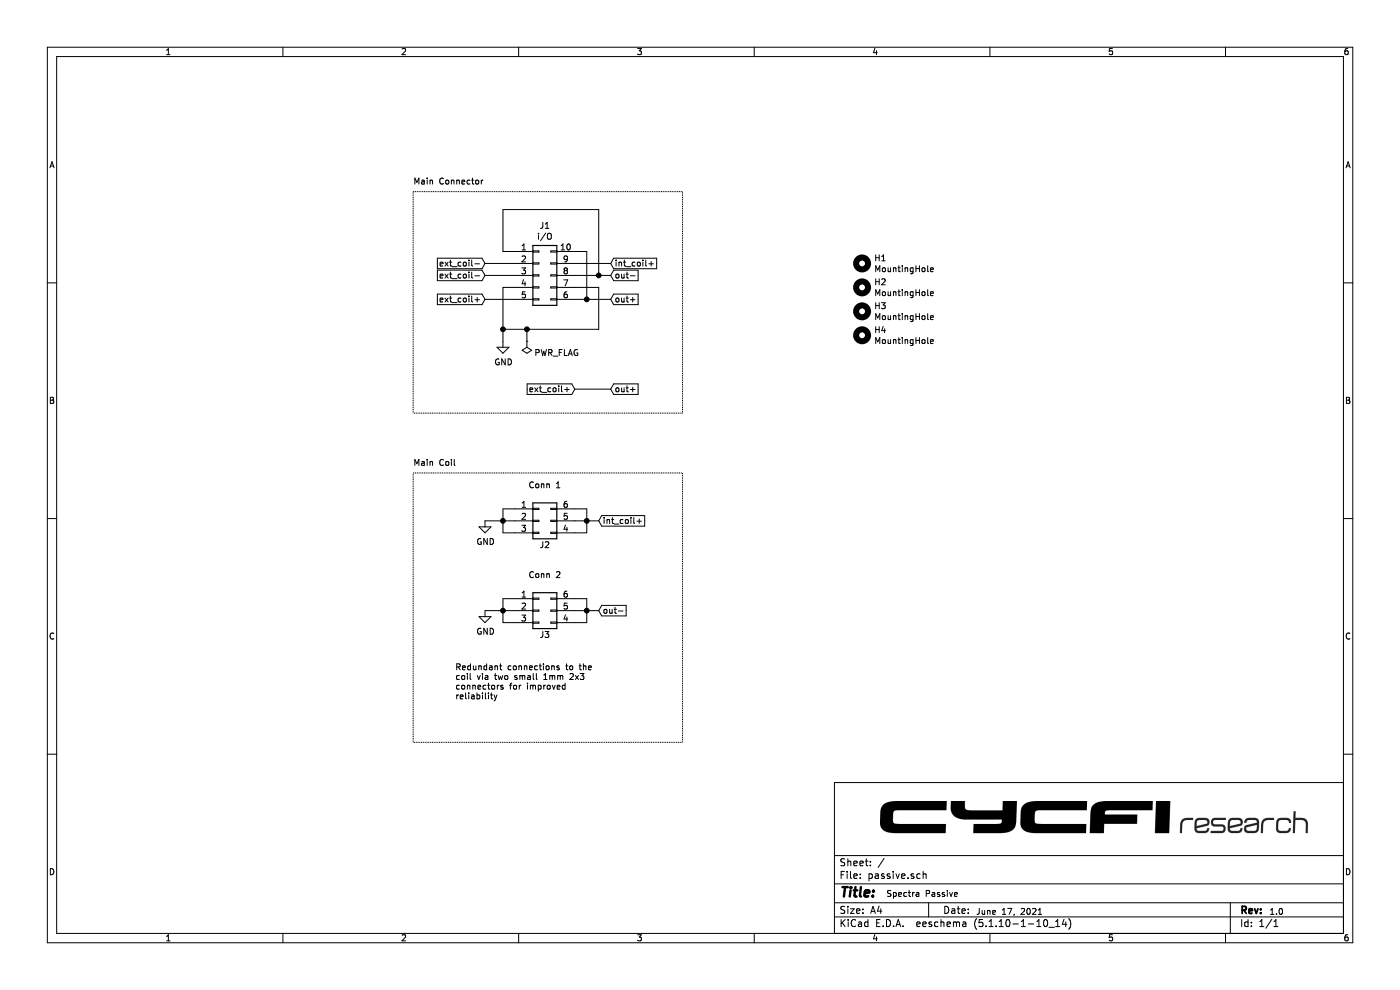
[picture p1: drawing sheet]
EESchema Schematic File Version 4
EELAYER 30 0
EELAYER END
$Descr A4 11693 8268
encoding utf-8
Sheet 1 1
Title ""
Date ""
Rev ""
Comp ""
Comment1 ""
Comment2 ""
Comment3 ""
Comment4 ""
$EndDescr
Text Notes 7400 7500 0    50   ~ 0
Spectra Passive
Text Notes 8150 7650 0    50   ~ 0
June 17, 2021
Text Notes 10600 7650 0    50   ~ 0
1.0
Text Notes 3450 3900 0    50   ~ 0
Main Coil
$Comp
L Mechanical:MountingHole H1
U 1 1
P 7200 2200
F 0 "H1" H 7300 2246 50  0000 L CNN
F 1 "MountingHole" H 7300 2155 50  0000 L CNN
F 2 "cycfi_library:mounting_hole_st1.9" H 7200 2200 50  0001 C CNN
F 3 "~" H 7200 2200 50  0001 C CNN
	1    7200 2200
	1    0    0    -1  
$EndComp
$Comp
L Mechanical:MountingHole H2
U 1 1
P 7200 2400
F 0 "H2" H 7300 2446 50  0000 L CNN
F 1 "MountingHole" H 7300 2355 50  0000 L CNN
F 2 "cycfi_library:mounting_hole_st1.9" H 7200 2400 50  0001 C CNN
F 3 "~" H 7200 2400 50  0001 C CNN
	1    7200 2400
	1    0    0    -1  
$EndComp
$Comp
L Mechanical:MountingHole H3
U 1 1
P 7200 2600
F 0 "H3" H 7300 2646 50  0000 L CNN
F 1 "MountingHole" H 7300 2555 50  0000 L CNN
F 2 "cycfi_library:mounting_hole_st1.9" H 7200 2600 50  0001 C CNN
F 3 "~" H 7200 2600 50  0001 C CNN
	1    7200 2600
	1    0    0    -1  
$EndComp
$Comp
L Mechanical:MountingHole H4
U 1 1
P 7200 2800
F 0 "H4" H 7300 2846 50  0000 L CNN
F 1 "MountingHole" H 7300 2755 50  0000 L CNN
F 2 "cycfi_library:mounting_hole_st1.9" H 7200 2800 50  0001 C CNN
F 3 "~" H 7200 2800 50  0001 C CNN
	1    7200 2800
	1    0    0    -1  
$EndComp
$Comp
L Connector_Generic:Conn_02x03_Counter_Clockwise J2
U 1 1
P 4500 4350
F 0 "J2" H 4550 4150 50  0000 C CNN
F 1 "Conn 1" H 4550 4650 50  0000 C CNN
F 2 "cycfi_library:pin_socket_2x3p_1.00mm_smd_vertical" H 4500 4350 50  0001 C CNN
F 3 "~" H 4500 4350 50  0001 C CNN
	1    4500 4350
	1    0    0    -1  
$EndComp
$Comp
L power:PWR_FLAG #FLG01
U 1 1
P 4400 2850
F 0 "#FLG01" H 4400 2925 50  0001 C CNN
F 1 "PWR_FLAG" H 4150 2950 50  0000 C CNN
F 2 "" H 4400 2850 50  0001 C CNN
F 3 "~" H 4400 2850 50  0001 C CNN
	1    4400 2850
	-1   0    0    1   
$EndComp
$Comp
L Connector_Generic:Conn_02x05_Counter_Clockwise J1
U 1 1
P 4500 2300
F 0 "J1" H 4550 2717 50  0000 C CNN
F 1 "i/O" H 4550 2626 50  0000 C CNN
F 2 "cycfi_library:pin_header_2x5p_2.54mm_smd_horizontal" H 4500 2300 50  0001 C CNN
F 3 "~" H 4500 2300 50  0001 C CNN
	1    4500 2300
	1    0    0    -1  
$EndComp
$Comp
L power:GND #PWR03
U 1 1
P 4200 2850
F 0 "#PWR03" H 4200 2600 50  0001 C CNN
F 1 "GND" H 4205 2677 50  0000 C CNN
F 2 "" H 4200 2850 50  0001 C CNN
F 3 "" H 4200 2850 50  0001 C CNN
	1    4200 2850
	1    0    0    -1  
$EndComp
Text GLabel 4050 2300 0    50   Input ~ 0
ext_coil-
Text GLabel 4050 2500 0    50   Input ~ 0
ext_coil+
$Comp
L Connector_Generic:Conn_02x03_Counter_Clockwise J3
U 1 1
P 4500 5100
F 0 "J3" H 4550 4900 50  0000 C CNN
F 1 "Conn 2" H 4550 5400 50  0000 C CNN
F 2 "cycfi_library:pin_socket_2x3p_1.00mm_smd_vertical" H 4500 5100 50  0001 C CNN
F 3 "~" H 4500 5100 50  0001 C CNN
	1    4500 5100
	1    0    0    -1  
$EndComp
$Comp
L power:GND #PWR01
U 1 1
P 4050 4350
F 0 "#PWR01" H 4050 4100 50  0001 C CNN
F 1 "GND" H 4055 4177 50  0000 C CNN
F 2 "" H 4050 4350 50  0001 C CNN
F 3 "" H 4050 4350 50  0001 C CNN
	1    4050 4350
	1    0    0    -1  
$EndComp
$Comp
L power:GND #PWR02
U 1 1
P 4050 5100
F 0 "#PWR02" H 4050 4850 50  0001 C CNN
F 1 "GND" H 4055 4927 50  0000 C CNN
F 2 "" H 4050 5100 50  0001 C CNN
F 3 "" H 4050 5100 50  0001 C CNN
	1    4050 5100
	1    0    0    -1  
$EndComp
Wire Wire Line
	4050 4350 4200 4350
Wire Wire Line
	4050 5100 4200 5100
Wire Wire Line
	4300 5000 4200 5000
Wire Wire Line
	4200 5000 4200 5100
Connection ~ 4200 5100
Wire Wire Line
	4200 5100 4300 5100
Wire Wire Line
	4300 5200 4200 5200
Wire Wire Line
	4200 5200 4200 5100
Wire Wire Line
	4300 4450 4200 4450
Wire Wire Line
	4200 4450 4200 4350
Connection ~ 4200 4350
Wire Wire Line
	4200 4350 4300 4350
Wire Wire Line
	4300 4250 4200 4250
Wire Wire Line
	4200 4250 4200 4350
Wire Wire Line
	4800 4250 4900 4250
Wire Wire Line
	4900 4250 4900 4350
Wire Wire Line
	4900 4450 4800 4450
Wire Wire Line
	4800 5000 4900 5000
Wire Wire Line
	4900 5000 4900 5100
Wire Wire Line
	4900 5200 4800 5200
Wire Wire Line
	4800 5100 4900 5100
Connection ~ 4900 5100
Wire Wire Line
	4900 5100 4900 5200
Wire Wire Line
	4800 4350 4900 4350
Connection ~ 4900 4350
Wire Wire Line
	4900 4350 4900 4450
Text GLabel 5100 2300 2    50   Input ~ 0
out-
Text GLabel 5100 2500 2    50   Input ~ 0
out+
Text GLabel 5000 5100 2    50   Input ~ 0
out-
Wire Wire Line
	5000 5100 4900 5100
Text GLabel 5000 4350 2    50   Input ~ 0
int_coil+
Wire Wire Line
	5000 4350 4900 4350
Text GLabel 5100 2200 2    50   Input ~ 0
int_coil+
Wire Wire Line
	5100 2200 4800 2200
Wire Wire Line
	4200 2850 4200 2750
Wire Wire Line
	4400 2850 4400 2750
Wire Wire Line
	4400 2750 4200 2750
Wire Wire Line
	4800 2400 5000 2400
Wire Wire Line
	5000 2400 5000 2750
Wire Wire Line
	5000 2750 4400 2750
Connection ~ 4400 2750
Wire Wire Line
	4050 2500 4300 2500
Wire Wire Line
	4300 2400 4200 2400
Wire Wire Line
	4200 2400 4200 2750
Connection ~ 4200 2750
Wire Wire Line
	5100 2500 4900 2500
Wire Wire Line
	4800 2100 4900 2100
Wire Wire Line
	4900 2100 4900 2500
Connection ~ 4900 2500
Wire Wire Line
	4900 2500 4800 2500
Wire Notes Line
	3450 1600 5700 1600
Wire Notes Line
	5700 3450 3450 3450
Text Notes 3450 1550 0    50   ~ 0
Main Connector
Wire Notes Line
	3450 3950 5700 3950
Wire Notes Line
	5700 3950 5700 6200
Wire Notes Line
	5700 6200 3450 6200
Wire Notes Line
	3450 6200 3450 3950
Text Notes 3800 5850 0    50   ~ 0
Redundant connections to the\ncoil via two small 1mm 2x3\nconnectors for improved \nreliability
Wire Wire Line
	4800 2300 5000 2300
Wire Wire Line
	4300 2100 4200 2100
Wire Wire Line
	4200 2100 4200 1750
Wire Wire Line
	4200 1750 5000 1750
Wire Wire Line
	5000 1750 5000 2300
Connection ~ 5000 2300
Wire Wire Line
	5000 2300 5100 2300
Text GLabel 4800 3250 0    50   Input ~ 0
ext_coil+
Text GLabel 5100 3250 2    50   Input ~ 0
out+
Wire Wire Line
	4800 3250 5100 3250
Text GLabel 4050 2200 0    50   Input ~ 0
ext_coil-
Wire Wire Line
	4050 2300 4300 2300
Wire Wire Line
	4050 2200 4300 2200
Wire Notes Line
	5700 1600 5700 3450
Wire Notes Line
	3450 1600 3450 3450
$EndSCHEMATC
